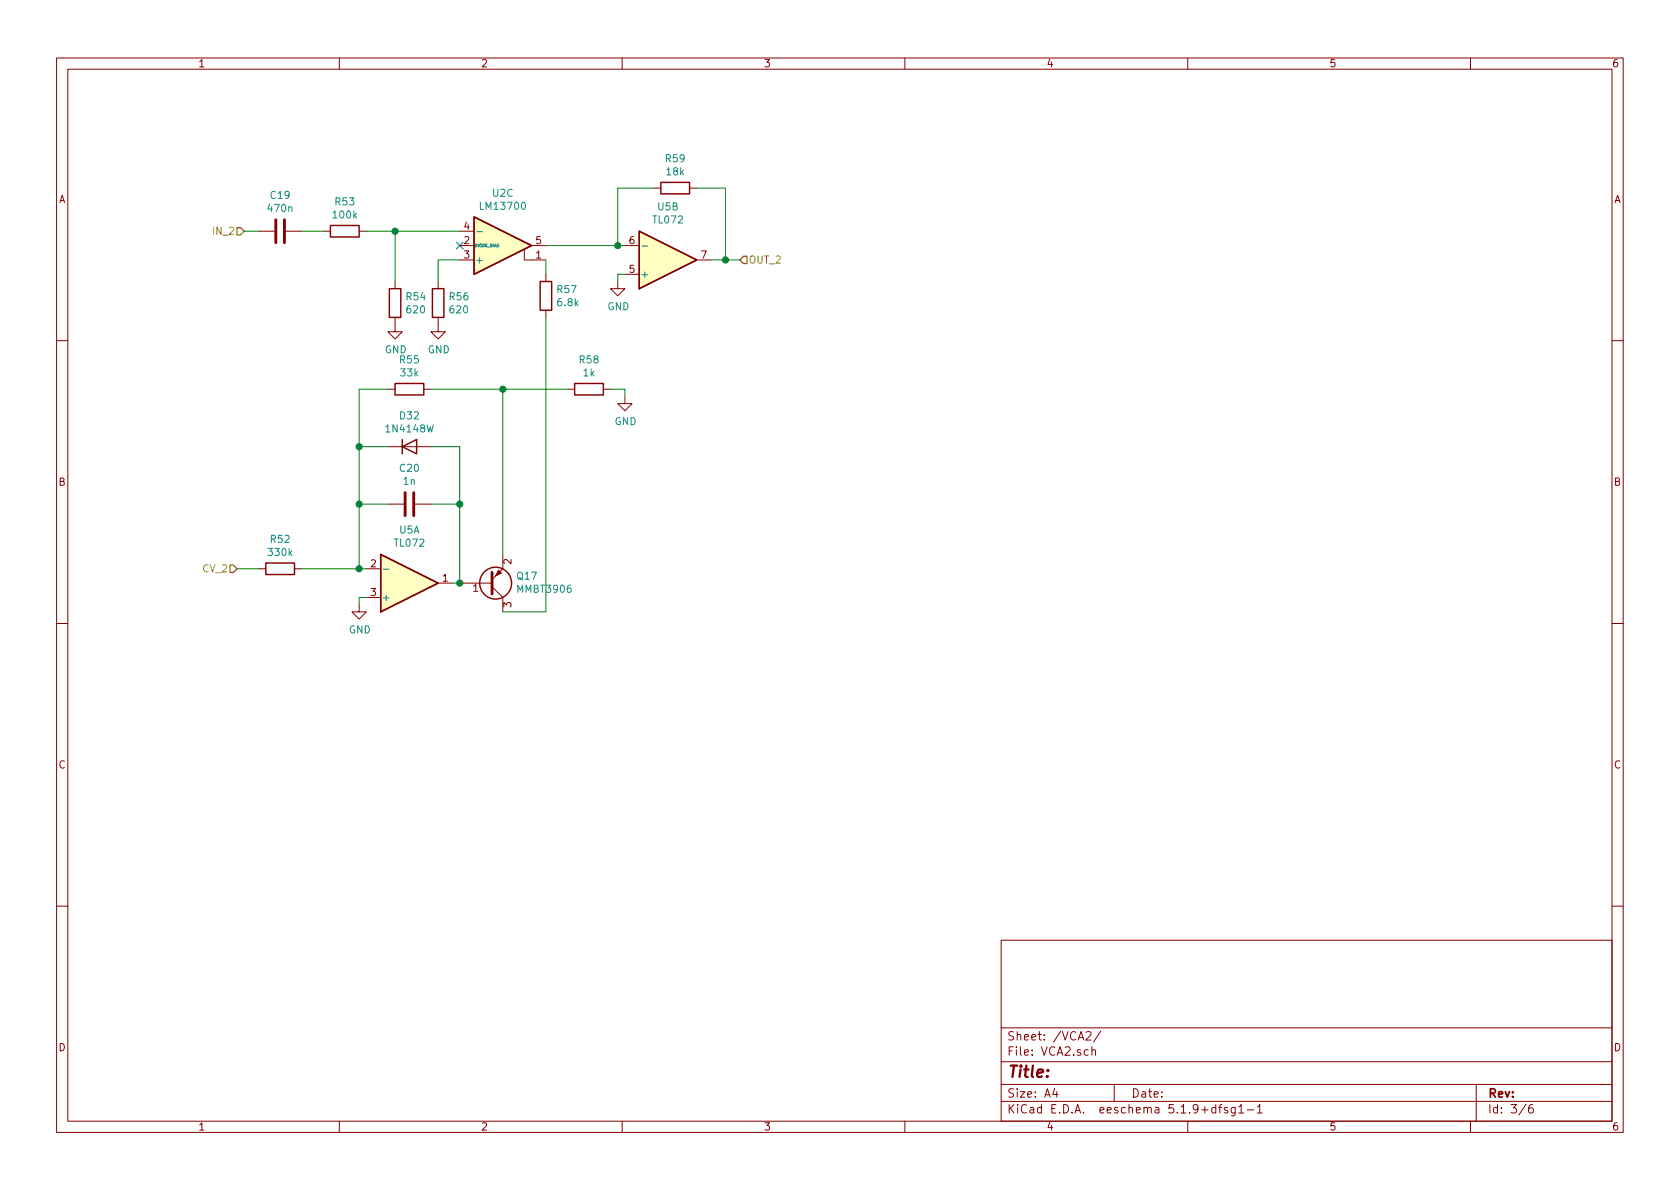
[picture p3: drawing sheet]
<svg xmlns="http://www.w3.org/2000/svg" width="297mm" height="210mm" viewBox="0 0 297 210" stroke-linecap="round" stroke-linejoin="round" font-family="sans-serif">
<g fill="none" stroke="#840000" stroke-width=".18">
<path d="M10 10.3h277v189.9h-277zM12 12.2h273v186.1h-273zM60 10.3v1.9M110 10.3v1.9M160 10.3v1.9M210 10.3v1.9M260 10.3v1.9M115.6 33.3h1.2M121.9 33.3h1.3M45.7 40.9h2.8M50.5 40.9h2.8M57.1 40.9h1.3"/>
<path d="M63.5 40.9h1.3M69.8 56.1v2.6h1.3l-1.3 1.2-1.2-1.2h1.2M69.8 49.8v1.2M77.5 56.1v2.6h1.2l-1.2 1.2-1.3-1.2h1.3M77.5 49.8v1.2M81.3 46h2.5M81.3 43.4h2.5M81.3 40.9h2.5M92.7 44.1v1.9h3.8M94 43.4h2.5M96.5 48.5v1.3M96.5 54.9v1.2"/>
<path d="M109.2 49.8v1.2h1.3l-1.3 1.3-1.3-1.3h1.3M110.5 43.4h2.5M110.5 48.5h2.5M123.2 46h2.5M10 60.2h2M68.6 79h7.6M68.6 68.8h1.2M74.9 68.8h1.3M100.3 68.8h1.3M106.7 68.8h1.2M110.5 70.1v1.3h1.3l-1.3 1.2-1.3-1.2h1.3M285 60.2h2"/>
<path d="M68.6 89.1h2.8M73.4 89.1h2.8M88.9 98v2.6l-1.9 1.9M10 110.3h2M45.7 100.6h1.3M52.1 100.6h1.2M63.5 106.9v1.3h1.3l-1.3 1.3-1.3-1.3h1.3M64.8 100.6h2.5M64.8 105.7h2.5M77.5 103.1h2.5M81.3 103.1h5.7M87 103.8l1.9 1.9v2.5"/>
<path d="M285 110.3h2M10 160.2h2M177 166.3h108v32h-108zM285 160.2h2M60 198.3v1.9M110 198.3v1.9M160 198.3v1.9M177 194.8h108M177 191.8h108M177 187.8h108M177 181.8h108M186.5 192.5l-.4 1h1"/>
<path d="M186.8 193v1M192 182.6l.3-.2h.3l.3 .4-.9 1.1h.9M192.4 185.7l-.4-.1-.3 .3 .1 .6 .2 .1 .4-.1M193.1 185.7a.37 .37 0 0 1 .6 .1v.8M193.1 185.1v1.5M194.6 182.3l-1.3 2M197 191.8v3M210 198.3v1.9M215 195.9l-.5-.1-.3 .3 .1 .6 .2 .1 .5-.1M215 195.3v1.5M215.5 195.8h.5M216 195.3l-.3 .2v1.3"/>
<path d="M217 195.9l-.3-.1-.2 .2v.3l.5 .1v.3h-.5M218.4 195.8v1.2l-.3 .3h-.3M218.4 195.9l-.4-.1-.3 .3 .1 .6h.6M219 195.8l.5-.5v1.5M219 196.8h.9M220.5 196.3h1.2M222.3 195.8l.4-.5v1.5M222.3 196.8h.9M260 198.3v1.9M261 191.8v6.5M269.8 195.2l-1.2 2M271 195.3a.62 .62 0 0 0-.7 .7v.7l.3 .1 .4-.1 .1-.5-.1-.2-.4-.1-.3 .3"/>
</g>
<g fill="none" stroke="#840000" stroke-width=".25">
<path d="M58.4 39.9h5.1v2h-5.1zM83.8 38.3l10.2 5.1-10.2 5.1zM116.8 32.3h5.1v2h-5.1zM68.8 51h2.1v5.1h-2.1zM76.5 51h2v5.1h-2zM95.5 49.8h2v5.1h-2zM113 40.9l10.2 5.1-10.2 5zM69.8 67.8h5.1v2h-5.1zM71.1 79l2.6-1.3v2.6zM71.1 77.7v2.6M101.6 67.8h5.1v2h-5.1zM47 99.6h5.1v2h-5.1z"/>
<path d="M67.3 98l10.2 5.1-10.2 5.1z"/>
<circle cx="87.6" cy="103.1" r="2.82"/>
</g>
<path d="M48.8 38.9v4M50.3 38.9v4M71.6 87.1v4.1M73.2 87.1v4.1M87 101.2v3.8" fill="none" stroke="#840000" stroke-width=".51"/>
<path d="M88.1 100.8l.5 .5-1 .5z" fill="#840000" stroke="#840000" stroke-width=".18"/>
<g fill="#ffffc2" stroke="#ffffc2" stroke-width=".18">
<path d="M83.8 38.3l10.2 5.1-10.2 5.1z"/>
<path d="M113 40.9l10.2 5.1-10.2 5z"/>
<path d="M67.3 98l10.2 5.1-10.2 5.1z"/>
</g>
<path d="M84.3 41h1M113.5 43.5h1M67.8 100.7h1" fill="none" stroke="#008484" stroke-width=".18"/>
<g fill="none" stroke="#008400" stroke-width=".18">
<path d="M115.6 33.3h-6.4v10.1M123.2 33.3h5.1v12.7M43.2 40.9h2.5M53.3 40.9h3.8M64.8 40.9h16.5M69.8 40.9v8.9M81.3 46h-3.8v3.8M96.5 46v2.5M96.5 56.1v52.1h-7.6M96.5 43.4h14M110.5 48.5h-1.3v1.3M125.7 46h5.1"/>
<path d="M63.5 79h5.1M68.6 68.8h-5.1v31.8M76.2 79h5.1v24.1h-1.3M76.2 68.8h24.1M88.9 68.8v29.2M107.9 68.8h2.6v1.3M63.5 89.1h5.1M76.2 89.1h5.1M41.9 100.6h3.8M53.3 100.6h11.5M64.8 105.7h-1.3v1.2"/>
</g>
<path d="M41.9 40.3h.6l.7 .6-.7 .6h-.6zM131.4 45.3h.7v1.3h-.7l-.6-.6zM40.6 99.9h.7l.6 .7-.6 .6h-.7z" fill="none" stroke="#848400" stroke-width=".25"/>
<g fill="#008400" stroke="#008400" stroke-width=".25">
<circle cx="81.3" cy="103.1" r=".51"/>
<circle cx="88.9" cy="68.8" r=".51"/>
<circle cx="81.3" cy="89.1" r=".51"/>
<circle cx="63.5" cy="89.1" r=".51"/>
<circle cx="63.5" cy="79" r=".51"/>
<circle cx="63.5" cy="100.6" r=".51"/>
<circle cx="128.3" cy="46" r=".51"/>
<circle cx="109.2" cy="43.4" r=".51"/>
<circle cx="69.9" cy="40.9" r=".51"/>
</g>
<path d="M80.7 42.8l1.2 1.2M81.9 42.8l-1.2 1.2" fill="none" stroke="#000084" stroke-width=".18"/>
<text font-size="2.8" fill="#840000" x="178" y="190.5">Title:</text>
<g font-size="2.1" fill="#840000">
<text x="178" y="184">Sheet: /VCA2/</text>
<text x="178" y="186.7">File: VCA2.sch</text>
<text x="178" y="196.9">KiCad E.D.A. eeschema 5.1.9+dfsg1-1</text>
<text x="178" y="194.1">Size: A4</text>
<text x="200" y="194.1">Date:</text>
<text x="263" y="194.1">Rev:</text>
<text x="263" y="196.9">Id: 3/6</text>
</g>
<g font-size="1.8" fill="#840000">
<text x="35" y="11.9">1</text>
<text x="85" y="11.9">2</text>
<text x="135" y="11.9">3</text>
<text x="185" y="11.9">4</text>
<text x="235" y="11.9">5</text>
<text x="285" y="11.9">6</text>
<text x="10.4" y="35.9">A</text>
<text x="285.4" y="35.9">A</text>
<text x="82.1" y="40.6">4</text>
<text x="82.1" y="43.2">2</text>
<text x="82.1" y="45.7">3</text>
<text x="94.8" y="45.7">1</text>
<text x="94.8" y="43.2">5</text>
<text x="111.3" y="43.2">6</text>
<text x="124" y="45.7">7</text>
<text x="111.3" y="48.3">5</text>
<text x="10.4" y="85.9">B</text>
<text x="285.4" y="85.9">B</text>
<text x="65.6" y="100.3">2</text>
<text x="90.4" y="99.8" transform="rotate(-90 90.4 99.8)">2</text>
<text x="65.6" y="105.4">3</text>
<text x="78.3" y="102.9">1</text>
<text x="83.6" y="104.6">1</text>
<text x="90.4" y="107.4" transform="rotate(-90 90.4 107.4)">3</text>
<text x="10.4" y="135.9">C</text>
<text x="285.4" y="135.9">C</text>
<text x="10.4" y="185.9">D</text>
<text x="285.4" y="185.9">D</text>
<text x="35" y="199.9">1</text>
<text x="85" y="199.9">2</text>
<text x="135" y="199.9">3</text>
<text x="185" y="199.9">4</text>
<text x="235" y="199.9">5</text>
<text x="285" y="199.9">6</text>
</g>
<g font-size="1.8" fill="#008484">
<text x="117.8" y="28.7">R59</text>
<text x="47.9" y="35.2">C19</text>
<text x="87.1" y="34.8">U2C</text>
<text x="117.9" y="31">18k</text>
<text x="47.5" y="37.5">470n</text>
<text x="59" y="38.6">100k</text>
<text x="59.3" y="36.3">R53</text>
<text x="85.2" y="37.1">LM13700</text>
<text x="115.6" y="39.5">TL072</text>
<text x="116.4" y="37.2">U5B</text>
<text x="83.9" y="46.6">+</text>
<text x="71.9" y="53.1">R54</text>
<text x="79.5" y="53.1">R56</text>
<text x="98.6" y="51.8">R57</text>
<text x="113.2" y="49.1">+</text>
<text x="72" y="55.4">620</text>
<text x="79.7" y="55.4">620</text>
<text x="98.7" y="54.1">6.8k</text>
<text x="107.4" y="54.9">GND</text>
<text x="68" y="62.5">GND</text>
<text x="70.8" y="64.3">R55</text>
<text x="75.6" y="62.5">GND</text>
<text x="102.5" y="64.3">R58</text>
<text x="70.9" y="66.6">33k</text>
<text x="103.2" y="66.6">1k</text>
<text x="68.5" y="76.5">1N4148W</text>
<text x="70.8" y="74.2">D32</text>
<text x="108.7" y="75.2">GND</text>
<text x="70.8" y="83.4">C20</text>
<text x="71.4" y="85.7">1n</text>
<text x="70.6" y="94.4">U5A</text>
<text x="47.6" y="98.3">330k</text>
<text x="47.9" y="96">R52</text>
<text x="69.8" y="96.7">TL072</text>
<text x="67.4" y="106.3">+</text>
<text x="91.5" y="102.5">Q17</text>
<text x="91.6" y="104.8">MMBT3906</text>
<text x="61.7" y="112">GND</text>
</g>
<g font-size="1.8" fill="#848400">
<text x="37.9" y="41.5">IN_2</text>
<text x="132.3" y="46.6">OUT_2</text>
<text x="36" y="101.2">CV_2</text>
</g>
<text font-size=".7" fill="#008484" x="83.9" y="43.7">DIODE_BIAS</text>
</svg>
